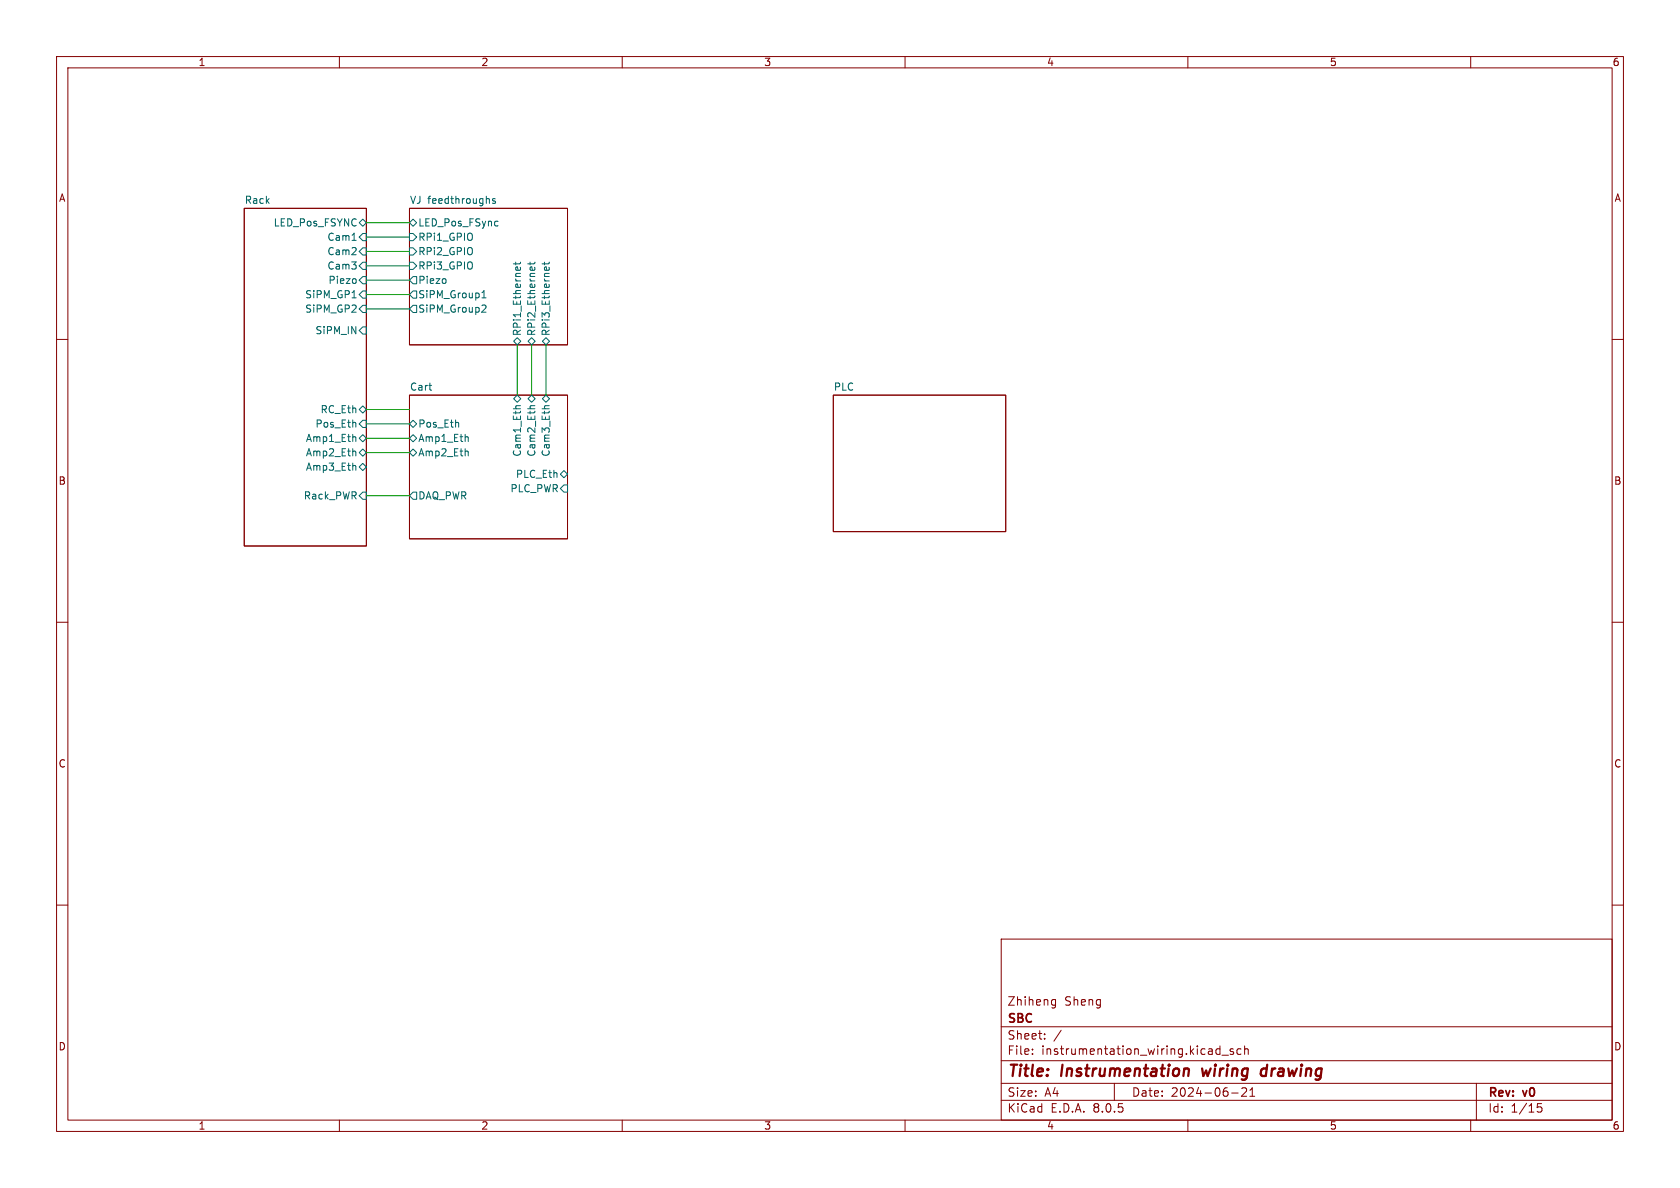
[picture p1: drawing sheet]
<svg xmlns="http://www.w3.org/2000/svg" width="297mm" height="210mm" viewBox="0 0 297 210" stroke-linecap="round" stroke-linejoin="round" font-family="sans-serif">
<g fill="none" stroke="#840000" stroke-width=".18">
<path d="M10 10h277v190h-277zM12 12h273v186h-273zM60 10v2M110 10v2M160 10v2M210 10v2M260 10v2M43.2 36.8h21.6v59.7h-21.6zM72.4 36.8h27.9v24.2h-27.9zM10 60h2M285 60h2M72.4 69.9h27.9v25.4h-27.9z"/>
<path d="M147.3 69.9h30.5v24.1h-30.5zM10 110h2M285 110h2M10 160h2M285 160h2M177 166h108v32h-108zM186 177.6h.6M186 176.8h.6M186.6 176.7v1.2l-.1 .2-.4 .1M60 198v2M110 198v2M160 198v2"/>
<path d="M177 194.5h108M177 191.5h108M177 187.5h108M177 181.5h108M182.5 186.3v.1M182.5 185.5v.1M184.7 183.6v.1M184.7 182.8v.1M187.6 182.1l-1.3 2M197 191.5v3M210 198v2M215.2 185.4l.5 .1"/>
<path d="M215.7 184.9v1.5M215.7 186.3l-.5 .1M216 186.5h1.2M217.7 193.2h1.2M218 185.5l-.3-.1-.2 .2v.2l.5 .2v.3h-.5M219.4 185.5l-.4-.1-.3 .3v.4l.1 .2h.6M220 185.5l.2-.1 .4 .1 .1 .9M220 184.9v1.5M220.3 192.4v.5l-.8 .9h.9M221 193.8h.8M221 192.7l.4-.4v1.5M260 198v2"/>
<path d="M261 191.5v6.5M272.5 195.1h-.7l-.1 .7 .3-.1h.5l.1 .3-.1 .5-.2 .1-.6-.1"/>
</g>
<path d="M209.7 188.9l.4 .1 .1 .2-.1 1M212.5 188.9l.2 1.3 .5-.9M223.9 189a.66 .66 0 0 0-1 .3v.5l.1 .3 .2 .1 .6-.1M224 188.2l-.2 2" fill="none" stroke="#840000" stroke-width=".4"/>
<g fill="none" stroke="#006464" stroke-width=".18">
<path d="M63.5 39.4l.6-.7 .7 .7-.7 .6zM72.4 39.4l.6-.7 .7 .7-.7 .6zM86.5 35.2v.8M87.5 35.2l-.3-.1-.1 .2v.2l.4 .1v.3h-.4M87.7 39.1l.3 .1M88 39.9h-.3M62.2 42.5h.8M62.2 52.6h.8M62.9 49.4v.6M64.1 43.8h.7v1.3h-.7l-.6-.6zM64.1 41.3h.7v1.2h-.7l-.6-.6zM64.1 46.4h.7v1.2h-.7l-.6-.6z"/>
<path d="M64.1 48.9h.7v1.3h-.7l-.6-.7zM64.1 51.4h.7v1.3h-.7l-.6-.6zM64.1 54h.7v1.2h-.7l-.6-.6zM64.1 57.8h.7v1.3h-.7l-.6-.7zM72.4 46.4h.6l.7 .6-.7 .6h-.6zM72.4 43.8h.6l.7 .7-.7 .6h-.6zM72.4 41.3h.6l.7 .6-.7 .6h-.6zM73 48.9h.7v1.3h-.7l-.6-.7zM73 54h.7v1.2h-.7l-.6-.6zM73 51.4h.7v1.3h-.7l-.6-.6zM78.8 49.4v.6M85.2 52.6h.7"/>
<path d="M85.2 51.7l.4-.3v1.2M85.4 53.9l.4 .1 .1 .3-.8 .9h.8M91.2 46.3v.5M91.2 47.6v-.4h.3l.1 .6M92 47.2v.4M92 46.3l-.2 .3h-1.1M93.7 46.3v.5M93.7 47.6l.1-.4h.2l.1 .6M94 59.7l.6 .6-.6 .7-.7-.7zM94.5 47.2l.1 .4M94.6 46.3l-.2 .3h-1.1M96.3 46.3v.5"/>
<path d="M96.3 47.6v-.4h.3l.1 .6M97 47.2l.1 .4M97.1 46.3l-.2 .3h-1.1M62.7 77.2l.2 .2v.6M62.7 79.7l.2 .2v.7M62.8 74.7l.1 .8M63.5 77.5l.6-.7 .7 .7-.7 .6zM64.1 74.3h.7v1.3h-.7l-.6-.7zM64.1 71.8l.7 .6-.7 .6-.6-.6zM72.4 77.5l.6-.7 .7 .7-.7 .6zM73 74.3l.7 .6-.7 .7-.6-.7zM81 74.7l.1 .8"/>
<path d="M82.6 77.2l.2 .2v.6M82.6 79.7l.2 .2v.7M90.8 70.5l.6-.6 .7 .6-.7 .6zM90.8 60.3l.6-.6 .7 .6-.7 .7zM92 71.7h-.6l-.2 .4M93.3 70.5l.7-.6 .6 .6-.6 .6zM94.6 71.7h-.7l-.2 .4M95.9 70.5l.6-.6 .7 .6-.7 .6zM95.9 60.3l.6-.6 .7 .6-.7 .7zM97.1 71.7h-.7l-.1 .4M62.7 82.3l.2 .2v.6M63.5 80l.6-.6 .7 .6-.7 .6z"/>
<path d="M63.5 82.6l.6-.7 .7 .7-.7 .6zM64.1 87h.7v1.3h-.7l-.6-.7zM72.4 80l.6-.6 .7 .6-.7 .6zM73 87h.7v1.3h-.7l-.6-.7zM99.1 83.8l.6-.6 .6 .6-.6 .7zM99.7 85.7h.6v1.3h-.6l-.6-.6z"/>
</g>
<g fill="none" stroke="#009600" stroke-width=".18">
<path d="M64.8 39.4h7.6M64.8 52.1h7.6M64.8 47h7.6M64.8 41.9h7.6M64.8 54.6h7.6M64.8 44.5h7.6M64.8 49.5h7.6M64.8 72.4h7.6M64.8 77.5h7.6M64.8 74.9h7.6M91.4 61v8.9M94 61v8.9"/>
<path d="M96.5 61v8.9M64.8 80h7.6M64.8 87.6h7.6"/>
</g>
<g font-size="2.8" fill="#840000">
<text x="178" y="190.9">Title:</text>
<text x="187.7" y="190.9">Instrumentation</text>
<text x="213.4" y="190.9">wiring</text>
<text x="224.6" y="190.9">drawing</text>
</g>
<g font-size="2.1" fill="#840000">
<text x="178" y="178">Zhiheng</text>
<text x="188.2" y="178">Sheng</text>
<text x="178" y="184">Sheet:</text>
<text x="178" y="181.2">SBC</text>
<text x="178" y="186.7">File:</text>
<text x="184.1" y="186.7">instrumentation_wiring.kicad_sch</text>
<text x="178" y="196.9">KiCad</text>
<text x="178" y="194.1">Size:</text>
<text x="184.7" y="194.1">A4</text>
<text x="185.7" y="196.9">E.D.A.</text>
<text x="193.3" y="196.9">8.0.5</text>
<text x="200" y="194.1">Date:</text>
<text x="207" y="194.1">2024-06-21</text>
<text x="263" y="194.3">Rev:</text>
<text x="263" y="196.9">Id:</text>
<text x="267.1" y="196.9">1/15</text>
<text x="269.4" y="194.3">v0</text>
</g>
<g font-size="1.8" fill="#840000">
<text x="35" y="11.9">1</text>
<text x="85" y="11.9">2</text>
<text x="135" y="11.9">3</text>
<text x="185" y="11.9">4</text>
<text x="235" y="11.9">5</text>
<text x="285" y="11.9">6</text>
<text x="10.3" y="35.9">A</text>
<text x="285.3" y="35.9">A</text>
<text x="10.3" y="85.9">B</text>
<text x="285.3" y="85.9">B</text>
<text x="10.3" y="135.9">C</text>
<text x="285.3" y="135.9">C</text>
<text x="10.3" y="185.9">D</text>
<text x="285.3" y="185.9">D</text>
<text x="35" y="199.9">1</text>
<text x="85" y="199.9">2</text>
<text x="135" y="199.9">3</text>
<text x="185" y="199.9">4</text>
<text x="235" y="199.9">5</text>
<text x="285" y="199.9">6</text>
</g>
<g font-size="1.8" fill="#006464">
<text x="43.2" y="36.1">Rack</text>
<text x="48.3" y="40.2">LED_Pos_FSYNC</text>
<text x="72.4" y="36.1">VJ feedthroughs</text>
<text x="73.9" y="40.2">LED_Pos_FSync</text>
<text x="57.8" y="45.3">Cam2</text>
<text x="57.8" y="42.8">Cam1</text>
<text x="57.8" y="47.9">Cam3</text>
<text x="73.9" y="47.9">RPi3_GPIO</text>
<text x="73.9" y="45.3">RPi2_GPIO</text>
<text x="73.9" y="42.8">RPi1_GPIO</text>
<text x="53.9" y="52.9">SiPM_GP1</text>
<text x="58" y="50.4">Piezo</text>
<text x="73.9" y="50.4">Piezo</text>
<text x="73.9" y="52.9">SiPM_Group1</text>
<text x="53.9" y="55.5">SiPM_GP2</text>
<text x="55.7" y="59.3">SiPM_IN</text>
<text x="73.9" y="55.5">SiPM_Group2</text>
<text x="92.3" y="59.5" transform="rotate(-90 92.3 59.5)">RPi1_Ethernet</text>
<text x="94.8" y="59.5" transform="rotate(-90 94.8 59.5)">RPi2_Ethernet</text>
<text x="97.4" y="59.5" transform="rotate(-90 97.4 59.5)">RPi3_Ethernet</text>
<text x="72.4" y="69.1">Cart</text>
<text x="147.3" y="69.1">PLC</text>
<text x="55.7" y="75.8">Pos_Eth</text>
<text x="56.6" y="73.3">RC_Eth</text>
<text x="73.9" y="75.8">Pos_Eth</text>
<text x="54" y="80.9">Amp2_Eth</text>
<text x="54" y="78.3">Amp1_Eth</text>
<text x="54" y="83.4">Amp3_Eth</text>
<text x="73.9" y="78.3">Amp1_Eth</text>
<text x="73.9" y="80.9">Amp2_Eth</text>
<text x="92.3" y="80.8" transform="rotate(-90 92.3 80.8)">Cam1_Eth</text>
<text x="94.8" y="80.8" transform="rotate(-90 94.8 80.8)">Cam2_Eth</text>
<text x="97.4" y="80.8" transform="rotate(-90 97.4 80.8)">Cam3_Eth</text>
<text x="53.6" y="88.5">Rack_PWR</text>
<text x="73.9" y="88.5">DAQ_PWR</text>
<text x="90.1" y="87.2">PLC_PWR</text>
<text x="91.1" y="84.7">PLC_Eth</text>
</g>
</svg>
